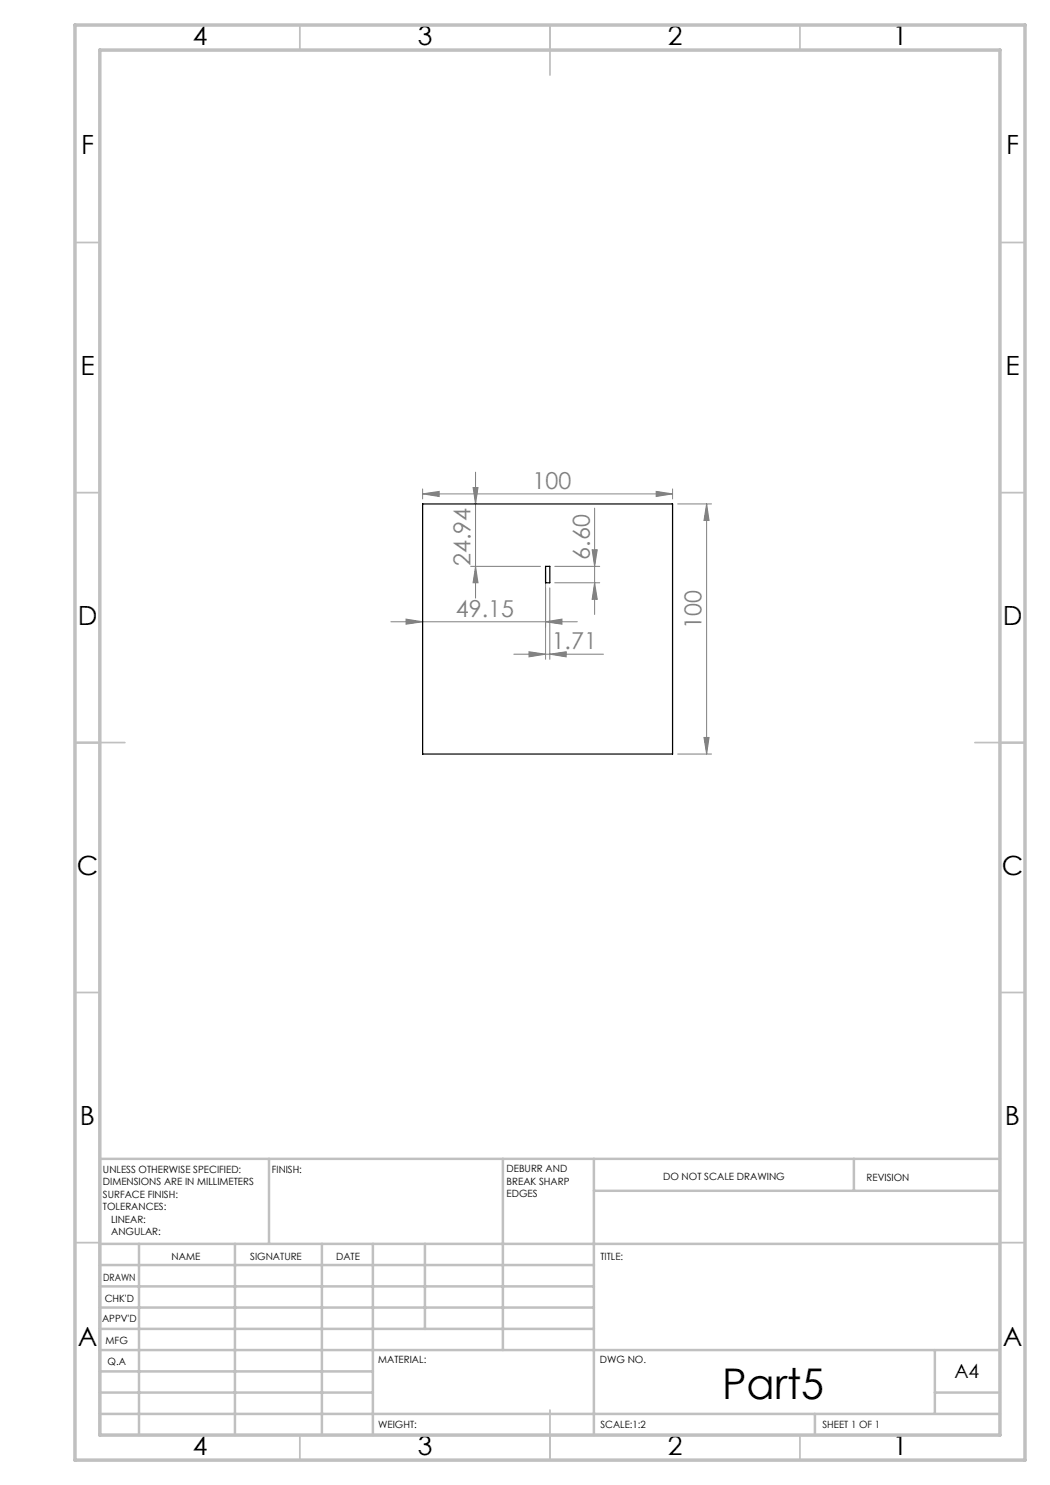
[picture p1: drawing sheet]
<svg xmlns="http://www.w3.org/2000/svg" width="210mm" height="297mm" viewBox="0 0 210 297" stroke-linecap="round" stroke-linejoin="round" font-family="sans-serif">
<g fill="none" stroke="#808080" stroke-width=".2">
<path d="M84.5 98.8l3.3-.5v1zM84.5 97.8v2M84.5 98.8h50M94.6 97.5h1l-.5 3.3zM95.1 94.4v25.2M131.2 98.3l3.3 .5-3.3 .5zM134.5 97.8v2M94.1 113.3h14M95.1 113.3l.5 3.3h-1zM109.1 114.3v17.6M110 117.6v14.3M110.9 113.3h9"/>
<path d="M110.9 116.6h9M118.4 110h1.1l-.6 3.3zM118.9 101.6v21.3M118.9 116.6l.6 3.3h-1.1zM135.5 100.8h6.8M141.3 100.8v50M141.3 100.8l.5 3.3h-1zM78.2 124.4h37.3M81.2 123.8l3.3 .6-3.3 .4zM102.8 130.8h17.9M105.8 130.3l3.3 .5-3.3 .6zM109.1 124.4l3.3-.6v1z"/>
<path d="M110 130.8l3.2-.5v1.1zM135.5 150.8h6.8M140.8 147.5h1l-.5 3.3z"/>
</g>
<g fill="none" stroke="#c0c0c0" stroke-width=".35">
<path d="M60 5v5M110 5v10M160 5v5M15 48.5h5M200 48.5h5M15 98.5h5M200 98.5h5M15 148.5h10M195 148.5h10M15 198.5h5M200 198.5h5M15 248.5h5"/>
<path d="M200 248.5h5M60 287v5M110 282v10M160 287v5"/>
</g>
<g fill="none" stroke="#c0c0c0" stroke-width=".5">
<path d="M53.8 231.8v17M100.6 231.8v38.2M118.8 231.8v55.2M118.8 238.2h81.2M170.8 231.8v6.4M200 231.8h-180v55.2M20 248.8h180M20 257.3h98.8M20 253h98.8M27.8 248.8v38.2M47 248.8v38.2M64.4 248.8v38.2"/>
<path d="M74.6 248.8v38.2M85 248.8v17M20 265.8h98.8M20 261.5h98.8M20 278.5h54.6M20 274.3h54.6M20 270h180M187 278.5h13M187 270v12.8M20 282.8h180M163 282.8v4.2"/>
</g>
<path d="M15 5h190v287h-190zM20 10h180v277h-180z" fill="none" stroke="#c0c0c0" stroke-width=".7"/>
<g fill="#808080">
<path d="M110 130.8l3.2-.5v1.1zM105.8 130.3l3.3 .5-3.3 .6zM109.1 124.4l3.3-.6v1zM81.2 123.8l3.3 .6-3.3 .4z"/>
<path d="M84.5 98.8l3.3-.5v1zM131.2 98.3l3.3 .5-3.3 .5z"/>
<path d="M95.1 113.3l.5 3.3h-1zM94.6 97.5h1l-.5 3.3z"/>
<path d="M118.4 110h1.1l-.6 3.3zM118.9 116.6l.6 3.3h-1.1zM141.3 100.8l.5 3.3h-1zM140.8 147.5h1l-.5 3.3z"/>
</g>
<path d="M84.5 100.8h50v50h-50zM109.1 113.3h.9v3.3h-.9z" fill="none" stroke="#000" stroke-width=".25"/>
<text font-size="8.5" x="144.4" y="279.7">Part5</text>
<g font-size="5.3">
<text x="38.5" y="9">4</text>
<text x="83.5" y="9">3</text>
<text x="133.6" y="9">2</text>
<text x="178.6" y="9">1</text>
<text x="16.2" y="30.8">F</text>
<text x="201.2" y="30.8">F</text>
<text x="16.1" y="75">E</text>
<text x="201.1" y="75">E</text>
<text x="15.5" y="125">D</text>
<text x="200.5" y="125">D</text>
<text x="15.4" y="175">C</text>
<text x="200.4" y="175">C</text>
<text x="16" y="225">B</text>
<text x="201" y="225">B</text>
<text x="15.5" y="269.3">A</text>
<text x="200.5" y="269.3">A</text>
<text x="38.5" y="291">4</text>
<text x="83.5" y="291">3</text>
<text x="133.6" y="291">2</text>
<text x="178.6" y="291">1</text>
</g>
<g font-size="4.7" fill="#808080">
<text x="106.5" y="97.8">100</text>
<text x="94.1" y="113.3" transform="rotate(-90 94.1 113.3)">24.94</text>
<text x="117.9" y="112" transform="rotate(-90 117.9 112)">6.60</text>
<text x="91.2" y="123.3">49.15</text>
<text x="140.3" y="125.8" transform="rotate(-90 140.3 125.8)">100</text>
<text x="110.3" y="129.8">1.71</text>
</g>
<text font-size="3.9" x="190.9" y="275.5">A4</text>
<g font-size="2">
<text x="20.6" y="234.6">UNLESS OTHERWISE SPECIFIED:</text>
<text x="20.6" y="237.1">DIMENSIONS ARE IN MILLIMETERS</text>
<text x="20.6" y="239.6">SURFACE FINISH:</text>
<text x="54.4" y="234.6">FINISH:</text>
<text x="101.3" y="234.5">DEBURR AND</text>
<text x="101.3" y="237">BREAK SHARP</text>
<text x="101.3" y="239.5">EDGES</text>
<text x="132.6" y="236">DO NOT SCALE DRAWING</text>
<text x="173.3" y="236.2">REVISION</text>
<text x="20.6" y="242.1">TOLERANCES:</text>
<text x="22.2" y="244.6">LINEAR:</text>
<text x="22.2" y="247.1">ANGULAR:</text>
<text x="34.3" y="252">NAME</text>
<text x="50" y="251.9">SIGNATURE</text>
<text x="67.2" y="251.9">DATE</text>
<text x="120.1" y="251.9">TITLE:</text>
<text x="20.6" y="256.1">DRAWN</text>
<text x="20.9" y="260.3">CHK'D</text>
<text x="20.4" y="264.4">APPV'D</text>
<text x="21.1" y="268.8">MFG</text>
<text x="21.5" y="273">Q.A</text>
<text x="75.6" y="272.5">MATERIAL:</text>
<text x="120" y="272.5">DWG NO.</text>
<text x="75.6" y="285.5">WEIGHT:</text>
<text x="120.1" y="285.6">SCALE:1:2</text>
<text x="164.5" y="285.6">SHEET 1 OF 1</text>
</g>
</svg>
